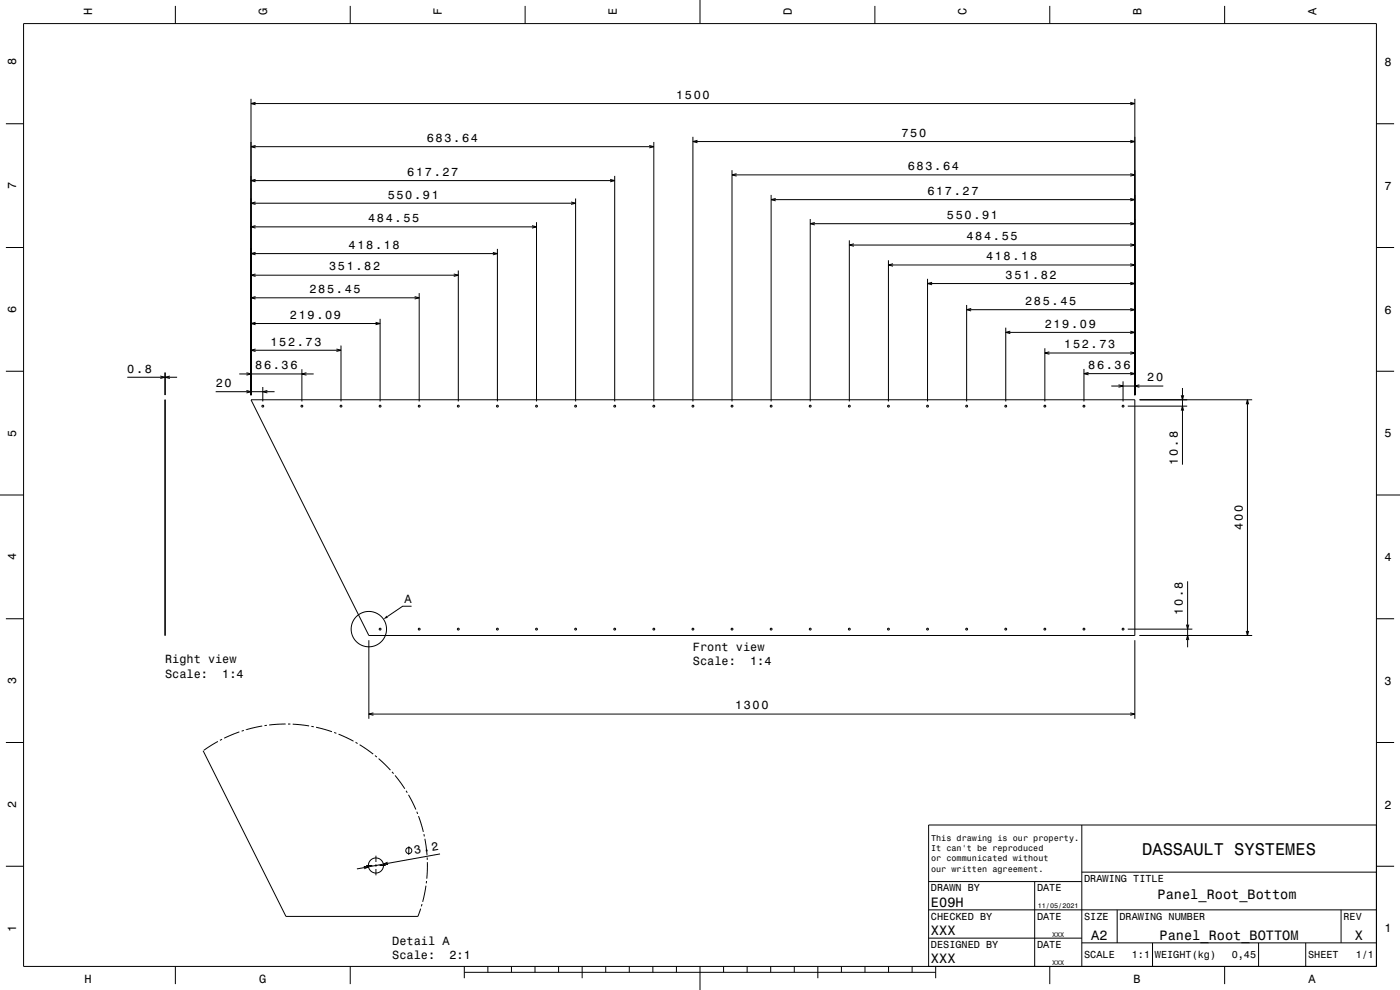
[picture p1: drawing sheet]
<svg xmlns="http://www.w3.org/2000/svg" width="594mm" height="420mm" viewBox="0 0 594 420" stroke-linecap="round" stroke-linejoin="round" font-family="sans-serif">
<g fill="none" stroke="#000" stroke-width=".42">
<path d="M10 10h574v400h-574zM74.4 2.5v7.5M148.6 2.5v7.5M222.8 2.5v7.5M297 0v10M371.2 2.5v7.5M445.4 2.5v7.5M519.6 2.5v7.5M2.5 52.5h7.5M106.5 41.9v125.7M106.5 43.9h375M108.4 43.4l-1.9 .5 1.9 .5"/>
<path d="M294 58v112.3M295.9 59.5l-1.9 .5 1.9 .6M479.6 59.5l1.9 .5-1.9 .6M479.6 43.4l1.9 .5-1.9 .5M481.5 41.9v125.7M584 52.5h7.5M106.5 76.6h154.3M106.5 62.2h170.9M108.4 76.1l-1.9 .5 1.9 .5M108.4 61.7l-1.9 .5 1.9 .5M258.9 76.1l1.9 .5-1.9 .5M260.8 74.6v95.7"/>
<path d="M275.5 61.7l1.9 .5-1.9 .5M277.4 60.2v110.1M294 60h187.5M310.6 72.2v98.1M310.6 74.2h170.9M312.5 73.7l-1.9 .5 1.9 .5M479.6 73.7l1.9 .5-1.9 .5M106.5 96.2h121.1M106.5 86.2h137.7M108.4 95.7l-1.9 .5 1.9 .6M108.4 85.7l-1.9 .5 1.9 .5M225.7 95.7l1.9 .5-1.9 .6"/>
<path d="M227.6 94.2v76.1M242.3 85.7l1.9 .5-1.9 .5M244.2 84.2v86.1M327.2 82.7v87.6M327.2 84.7h154.3M329.1 84.2l-1.9 .5 1.9 .5M343.8 92.9v77.4M343.8 94.9h137.7M345.7 94.4l-1.9 .5 1.9 .5M479.6 94.4l1.9 .5-1.9 .5M479.6 84.2l1.9 .5-1.9 .5M2.5 105h7.5"/>
<path d="M106.5 116.8h88M106.5 107.6h104.5M108.4 116.2l-1.9 .6 1.9 .5M108.4 107.1l-1.9 .5 1.9 .5M192.5 116.2l2 .6-2 .5M194.5 114.8v55.5M209.1 107.1l1.9 .5-1.9 .5M211 105.6v64.7M360.4 102v68.3M360.4 104h121.1M362.3 103.4l-1.9 .6 1.9 .5M377 110.4v59.9"/>
<path d="M377 112.4h104.5M378.9 111.9l-1.9 .5 1.9 .5M393.5 118.3v52M395.5 119.8l-2 .5 2 .5M479.6 119.8l1.9 .5-1.9 .5M479.6 111.9l1.9 .5-1.9 .5M479.6 103.4l1.9 .6-1.9 .5M584 105h7.5M106.5 137.3h54.8M106.5 126.3h71.4M108.4 136.7l-1.9 .6 1.9 .5M108.4 125.8l-1.9 .5 1.9 .6"/>
<path d="M159.3 136.7l2 .6-2 .5M161.3 135.3v35M175.9 125.8l2 .5-2 .6M177.9 124.3v46M393.5 120.3h88M410.1 129.4v40.9M410.1 131.4h71.4M412.1 130.9l-2 .5 2 .5M426.7 139v31.3M479.6 130.9l1.9 .5-1.9 .5M2.5 157.5h7.5M68 159.5l1.9 .6-1.9 .5"/>
<path d="M69.9 158.1v9.5M70.1 158.1v9.5M72.1 159.5l-2 .6 2 .5M101.5 158.6h31.6M104.6 158.1l1.9 .5-1.9 .6M106.5 148.6h38.2M108.4 148.1l-1.9 .5 1.9 .5M128.1 156.6v13.7M130 158.1l-1.9 .5 1.9 .6M142.7 148.1l2 .5-2 .5M144.7 146.6v23.7M426.7 141h54.8"/>
<path d="M428.7 140.5l-2 .5 2 .5M443.3 147.8v22.5M443.3 149.8h38.2M445.2 149.2l-1.9 .6 1.9 .5M459.9 156.5v13.8M459.9 158.5h21.6M461.8 158l-1.9 .5 1.9 .5M479.6 149.2l1.9 .6-1.9 .5M479.6 158l1.9 .5-1.9 .5M479.6 140.5l1.9 .5-1.9 .5M584 157.5h7.5M54 160.1h21.1"/>
<path d="M69.9 169.6l.2 100zM91.5 166.2h25M104.6 165.7l1.9 .5-1.9 .5M106.5 169.6h375v100h-325zM111.5 164.2v6.1M113.4 165.7l-1.9 .5 1.9 .5M471.5 163.8h22.1M474.6 163.3l1.9 .5-1.9 .5M476.5 161.8v8.5M478.5 172.3h25.2M483.4 163.3l-1.9 .5 1.9 .5M483.5 169.6h47.8"/>
<path d="M501.2 167.7l.5 1.9 .5-1.9M501.2 174.2l.5-1.9 .5 1.9M501.7 164.6v32.5M528.8 171.5l.5-1.9 .5 1.9M529.3 169.6v100M0 210h10M584 210h10M174.6 257.2h-3.8l-6.5 4.4M503.9 246.6v28M2.5 262.5h7.5M156.5 271.6v33.3M478.5 266.9h27.4"/>
<path d="M481.5 271.6v33.3M483.5 269.6h47.8M503.4 265l.5 1.9 .5-1.9M503.4 271.5l.5-1.9 .5 1.9M528.8 267.7l.5 1.9 .5-1.9M584 262.5h7.5M2.5 315h7.5M86.3 318.5l35 70.3h56l1.2-3.3M92.4 314.6l-5.9 3.7M94.2 313.6l-.9 .5M101.6 310.5l-6.5 2.7M103.5 309.9l-1 .3"/>
<path d="M111.2 308l-6.8 1.6M113.2 307.7l-1 .2M121.2 307.2l-7 .4M122.2 307.2h1M124.2 307.2l7 .8M132.1 308.1l1 .2M134.1 308.5l6.7 1.9M141.8 310.8l.9 .3M143.6 311.5l6.4 2.9M150.9 314.9l.8 .5M152.6 315.9l5.7 4M156.5 302.9h325"/>
<path d="M158.4 302.4l-1.9 .5 1.9 .6M479.6 302.4l1.9 .5-1.9 .6M584 315h7.5M159.1 320.5l.8 .7M160.6 321.8l5.1 4.9M166.3 327.5l.7 .7M167.6 329l4.1 5.6M172.3 335.5l.5 .8M173.3 337.2l3.1 6.2M173.5 359.1l-.1 3.5M176.8 344.4l.4 .9M177.6 346.2l2 6.7"/>
<path d="M179.8 353.9l.3 1M180.3 355.8l.9 7M459 350v60M584 350h-190v60M2.5 367.5h7.5M154.4 367.6l2 .1-1.9 .9M155.3 367.2h2.7M159 367.2h1M159.5 363v2.7M159.5 366.7v1M159.5 368.7v2.6M161 367.2h2.7"/>
<path d="M164.5 365.8l-1.8 .8 1.9 .2M180.7 375.7l-1.4 6.9M181 373.8l-.1 1M181.2 363.8l.1 1M181.3 365.8l-.2 7M186.7 362.3l-35.3 6.3M394 374h65M439 374v36M459 370h125M584 367.5h7.5M179.1 383.6l-.3 .9M394 398h65"/>
<path d="M394 386h190M474 386v14M569 386v14M74.4 410v7.5M148.6 410v7.5M197 412.5h200M197 410v5M207 410v2.5M217 410v2.5M227 410v2.5M237 410v2.5M247 410v5"/>
<path d="M257 410v2.5M267 410v2.5M277 410v2.5M287 410v2.5M297 410v10M307 410v2.5M317 410v2.5M327 410v2.5M337 410v2.5M347 410v5M357 410v2.5M367 410v2.5"/>
<path d="M377 410v2.5M387 410v2.5M397 410v5M445.4 410v7.5M459 400h125M489 400v10M519.6 410v7.5M534 400v10M554 400v10"/>
<circle cx="111.5" cy="172.3" r=".4"/>
<circle cx="128.1" cy="172.3" r=".4"/>
<circle cx="144.7" cy="172.3" r=".4"/>
<circle cx="161.3" cy="172.3" r=".4"/>
<circle cx="177.9" cy="172.3" r=".4"/>
<circle cx="194.4" cy="172.3" r=".4"/>
<circle cx="211" cy="172.3" r=".4"/>
<circle cx="227.6" cy="172.3" r=".4"/>
<circle cx="244.2" cy="172.3" r=".4"/>
<circle cx="260.8" cy="172.3" r=".4"/>
<circle cx="277.4" cy="172.3" r=".4"/>
<circle cx="294" cy="172.3" r=".4"/>
<circle cx="310.6" cy="172.3" r=".4"/>
<circle cx="327.2" cy="172.3" r=".4"/>
<circle cx="343.8" cy="172.3" r=".4"/>
<circle cx="360.4" cy="172.3" r=".4"/>
<circle cx="377" cy="172.3" r=".4"/>
<circle cx="393.5" cy="172.3" r=".4"/>
<circle cx="410.1" cy="172.3" r=".4"/>
<circle cx="426.7" cy="172.3" r=".4"/>
<circle cx="443.3" cy="172.3" r=".4"/>
<circle cx="459.9" cy="172.3" r=".4"/>
<circle cx="476.5" cy="172.3" r=".4"/>
<circle cx="156.5" cy="266.9" r="7.5"/>
<circle cx="161.3" cy="266.9" r=".4"/>
<circle cx="177.9" cy="266.9" r=".4"/>
<circle cx="194.4" cy="266.9" r=".4"/>
<circle cx="211" cy="266.9" r=".4"/>
<circle cx="227.6" cy="266.9" r=".4"/>
<circle cx="244.2" cy="266.9" r=".4"/>
<circle cx="260.8" cy="266.9" r=".4"/>
<circle cx="277.4" cy="266.9" r=".4"/>
<circle cx="294" cy="266.9" r=".4"/>
<circle cx="310.6" cy="266.9" r=".4"/>
<circle cx="327.2" cy="266.9" r=".4"/>
<circle cx="343.8" cy="266.9" r=".4"/>
<circle cx="360.4" cy="266.9" r=".4"/>
<circle cx="376.9" cy="266.9" r=".4"/>
<circle cx="393.5" cy="266.9" r=".4"/>
<circle cx="410.1" cy="266.9" r=".4"/>
<circle cx="426.7" cy="266.9" r=".4"/>
<circle cx="443.3" cy="266.9" r=".4"/>
<circle cx="459.9" cy="266.9" r=".4"/>
<circle cx="476.5" cy="266.9" r=".4"/>
<circle cx="159.5" cy="367.2" r="3.2"/>
<circle cx="173.5" cy="360.9" r="1.28"/>
</g>
<path d="M164 261.2l.6 .8-1.9 .7z" fill-rule="evenodd" fill="#000"/>
<text font-size="7.2" x="484.6" y="362.6">DASSAULT SYSTEMES</text>
<g font-size="5.8">
<text x="491.2" y="381.2">Panel_Root_Bottom</text>
<text x="395" y="384.6">E09H</text>
<text x="395" y="396.6">XXX</text>
<text x="463" y="398.6">A2</text>
<text x="492" y="398.6">Panel_Root_BOTTOM</text>
<text x="574.8" y="398.6">X</text>
<text x="395" y="408.6">XXX</text>
</g>
<g font-size="5">
<text x="39.1" y="6.5" transform="rotate(-90 39.1 6.5)">H</text>
<text x="113.3" y="6.5" transform="rotate(-90 113.3 6.5)">G</text>
<text x="187.5" y="6.5" transform="rotate(-90 187.5 6.5)">F</text>
<text x="261.7" y="6.5" transform="rotate(-90 261.7 6.5)">E</text>
<text x="335.9" y="6.5" transform="rotate(-90 335.9 6.5)">D</text>
<text x="410.1" y="6.5" transform="rotate(-90 410.1 6.5)">C</text>
<text x="484.3" y="6.5" transform="rotate(-90 484.3 6.5)">B</text>
<text x="558.5" y="6.5" transform="rotate(-90 558.5 6.5)">A</text>
<text x="6.8" y="27.8" transform="rotate(-90 6.8 27.8)">8</text>
<text x="587.5" y="28.1">8</text>
<text x="286.9" y="41.9">1500</text>
<text x="382.5" y="58">750</text>
<text x="181.1" y="60.2">683.64</text>
<text x="172.8" y="74.6">617.27</text>
<text x="385.2" y="72.2">683.64</text>
<text x="6.8" y="80.3" transform="rotate(-90 6.8 80.3)">7</text>
<text x="393.5" y="82.7">617.27</text>
<text x="587.5" y="80.6">7</text>
<text x="164.5" y="84.2">550.91</text>
<text x="156.2" y="94.2">484.55</text>
<text x="401.8" y="92.9">550.91</text>
<text x="410.1" y="102">484.55</text>
<text x="147.9" y="105.6">418.18</text>
<text x="418.4" y="110.4">418.18</text>
<text x="139.6" y="114.8">351.82</text>
<text x="426.7" y="118.3">351.82</text>
<text x="131.3" y="124.3">285.45</text>
<text x="435" y="129.4">285.45</text>
<text x="6.8" y="132.8" transform="rotate(-90 6.8 132.8)">6</text>
<text x="123" y="135.3">219.09</text>
<text x="587.5" y="133.1">6</text>
<text x="443.3" y="139">219.09</text>
<text x="114.7" y="146.6">152.73</text>
<text x="451.5" y="147.8">152.73</text>
<text x="54" y="158.1">0.8</text>
<text x="108.3" y="156.6">86.36</text>
<text x="461.7" y="156.5">86.36</text>
<text x="486.8" y="161.8">20</text>
<text x="91.5" y="164.2">20</text>
<text x="6.8" y="185.3" transform="rotate(-90 6.8 185.3)">5</text>
<text x="587.5" y="185.6">5</text>
<text x="499.7" y="197.1" transform="rotate(-90 499.7 197.1)">10.8</text>
<text x="527.3" y="224.9" transform="rotate(-90 527.3 224.9)">400</text>
<text x="6.8" y="237.8" transform="rotate(-90 6.8 237.8)">4</text>
<text x="587.5" y="238.1">4</text>
<text x="171.6" y="256">A</text>
<text x="501.9" y="260.9" transform="rotate(-90 501.9 260.9)">10.8</text>
<text x="70" y="281.5">Right view</text>
<text x="294" y="276.2">Front view</text>
<text x="70" y="287.5">Scale:</text>
<text x="94.3" y="287.5">1:4</text>
<text x="294" y="282.3">Scale:</text>
<text x="318.3" y="282.3">1:4</text>
<text x="6.8" y="290.3" transform="rotate(-90 6.8 290.3)">3</text>
<text x="587.5" y="290.6">3</text>
<text x="311.9" y="300.9">1300</text>
<text x="6.8" y="342.8" transform="rotate(-90 6.8 342.8)">2</text>
<text x="587.5" y="343.1">2</text>
<text x="176" y="362.2" transform="rotate(-10 176 362.2)">3.2</text>
<text x="6.8" y="395.3" transform="rotate(-90 6.8 395.3)">1</text>
<text x="587.5" y="395.6">1</text>
<text x="166.4" y="400.7">Detail A</text>
<text x="166.4" y="406.7">Scale:</text>
<text x="190.7" y="406.7">2:1</text>
<text x="35.8" y="416.8">H</text>
<text x="110" y="416.8">G</text>
<text x="481" y="416.8">B</text>
<text x="555.2" y="416.8">A</text>
</g>
<g font-size="4.3">
<text x="460" y="374.2">DRAWING TITLE</text>
<text x="395" y="378.2">DRAWN BY</text>
<text x="440" y="378.2">DATE</text>
<text x="395" y="390.2">CHECKED BY</text>
<text x="440" y="390.2">DATE</text>
<text x="460" y="390.2">SIZE</text>
<text x="475" y="390.2">DRAWING NUMBER</text>
<text x="570" y="390.2">REV</text>
<text x="395" y="402.2">DESIGNED BY</text>
<text x="440" y="402.2">DATE</text>
<text x="460" y="406.6">SCALE</text>
<text x="480.2" y="406.6">1:1</text>
<text x="490" y="406.6">WEIGHT(kg)</text>
<text x="522.6" y="406.6">0,45</text>
<text x="555" y="406.6">SHEET</text>
<text x="575.2" y="406.6">1/1</text>
</g>
<g font-size="3.6">
<text x="395.1" y="356.8">This drawing is our property.</text>
<text x="395.1" y="361.2">It can't be reproduced</text>
<text x="395.1" y="365.5">or communicated without</text>
<text x="395.1" y="369.8">our written agreement.</text>
</g>
<g font-size="2.9">
<text x="440.3" y="385.3">11/05/2021</text>
<text x="446.4" y="397.3">XXX</text>
<text x="446.4" y="409.3">XXX</text>
</g>
</svg>
